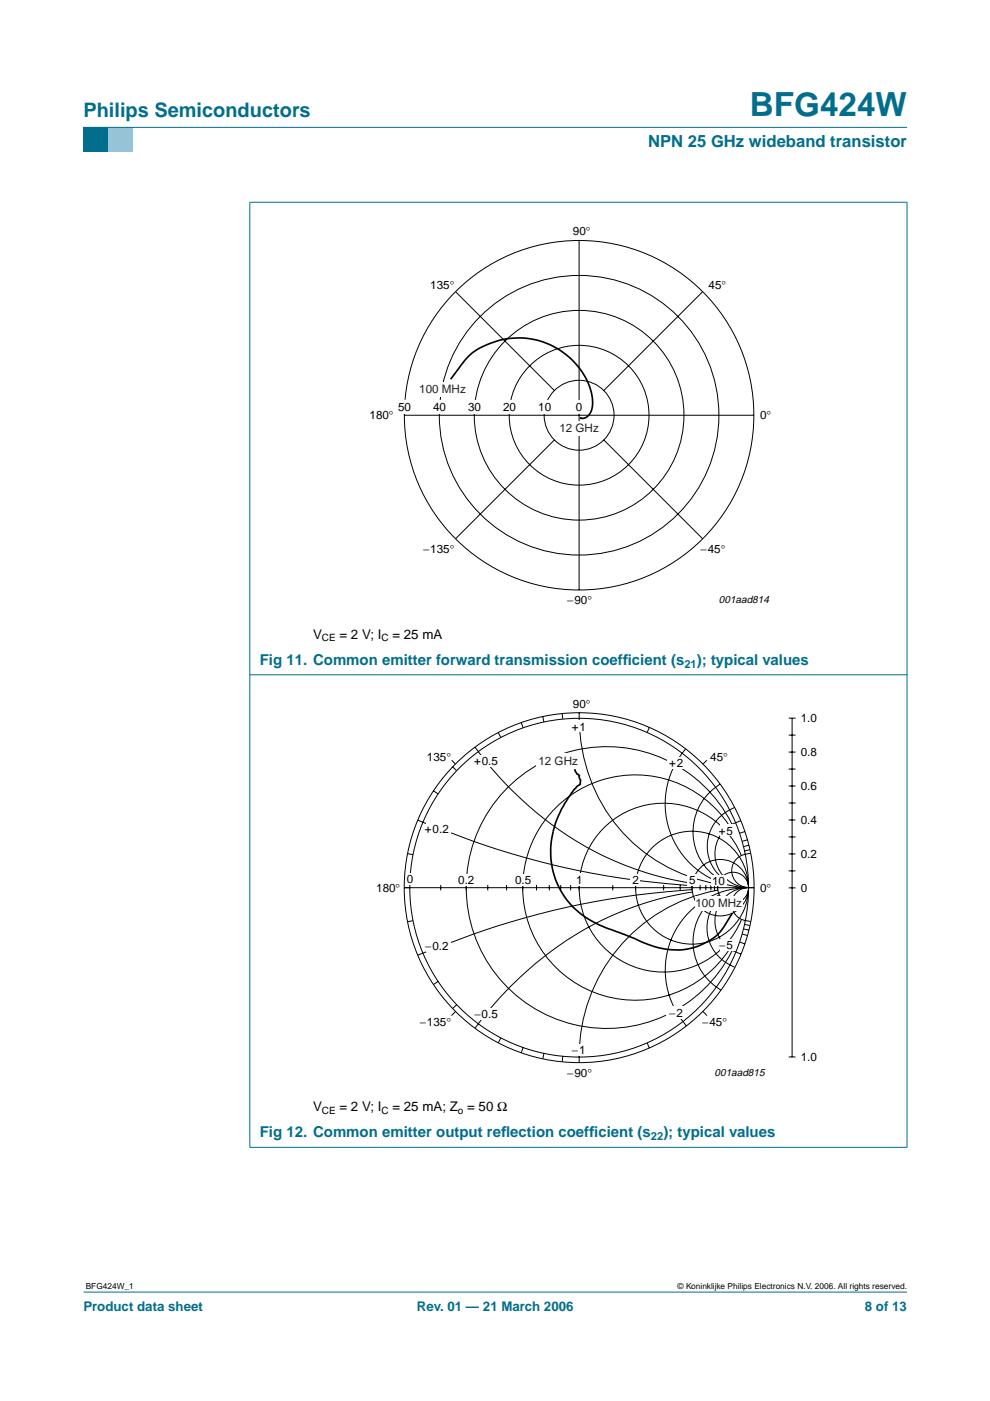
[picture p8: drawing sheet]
<svg xmlns="http://www.w3.org/2000/svg" width="210mm" height="297mm" viewBox="0 0 210 297" stroke-linecap="round" stroke-linejoin="round" font-family="sans-serif">
<path d="M17.7 273.9h174.6z" fill="#006e8c" stroke="#006e8c" stroke-width=".21"/>
<path d="M17.7 27h5.3v5.3h-5.3z" fill-rule="evenodd" fill="#006e8c"/>
<path d="M23 27h5.3v5.3h-5.3z" fill-rule="evenodd" fill="#96c4d6"/>
<g fill="#006e8c" stroke="#006e8c" stroke-width=".21">
<path d="M17.7 27h174.6z"/>
<path d="M53 42.9v200.3z"/>
<path d="M192.3 42.9v200.3z"/>
<path d="M52.9 42.9h139.5z"/>
<path d="M52.9 143.1h139.5z"/>
<path d="M52.9 243.3h139.5z"/>
</g>
<g fill="none" stroke="#000" stroke-width=".21">
<path d="M122.8 51v74.1M96.6 61.9l21 20.9M148.9 61.9l-20.8 20.9M85.7 88h74.1M117.5 93.3l-20.9 20.9M128 93.3l21 20.9"/>
<circle cx="122.8" cy="88" r="37.1"/>
<circle cx="122.8" cy="88" r="7.4"/>
<circle cx="122.8" cy="88" r="14.8"/>
<circle cx="122.8" cy="88" r="22.2"/>
<circle cx="122.8" cy="88" r="29.6"/>
</g>
<g fill="#fff" stroke="#fff" stroke-width=".21">
<path d="M120.6 84.9h4v2.7h-4z"/>
<path d="M83.7 84.9h4.1v2.7h-4.1z"/>
<path d="M91 84.9h4.2v2.7h-4.2z"/>
<path d="M98.5 84.9h4.2v2.7h-4.2z"/>
<path d="M105.9 84.9h4.2v2.7h-4.2z"/>
<path d="M113.3 84.9h4.1v2.7h-4.1z"/>
</g>
<g fill="#fff">
<path d="M119.2 89.2h8v3.1h-8z"/>
<path d="M89.1 80.9h9.7v3.2h-9.7z"/>
</g>
<path d="M95.5 80.4l1.1-1.4a15.2 15.2 0 0 1 14.3-7.3 15.9 15.9 0 0 1 14.7 12.4 4.2 4.2 0 0 1-1.1 4.2l-.7 .4-.8-.1" fill="none" stroke="#000" stroke-width=".35"/>
<g fill="none" stroke="#000" stroke-width=".21">
<path d="M100.7 158.4l.7 1M101.4 159.4l2.4 2.9 3.5 4 3.4 3.3 3.6 3.2a67.1 67.1 0 0 0 32.4 14.5M105.7 155.3l.5 1M110.5 153.2l.4 1.1M115.1 151.9l.2 1.2M119.2 151.3l.1 1.1M122.8 151.1a35.3 35.3 0 0 0 23 34.6l4.3 1.3 2.3 .5M137.7 154.2l-.5 1.1M145.4 158.8a17.8 17.8 0 0 0-2.8 18.9 17.8 17.8 0 0 0 16.1 10.5M88.6 173.9l15.6 5.8 7.2 2.2 6.6 1.7 6.4 1.3 7.4 1.3 6.2 .8 8.7 .8M91.9 167.7l1 .6M96 162.6l.8 .8"/>
<path d="M152.7 166.2a11.8 11.8 0 0 0-.1 20.2M154.7 175.1a23.9 23.9 0 0 0-35.7-4.9 23.9 23.9 0 0 0 .1 36 23.9 23.9 0 0 0 35.6-5.1M155.2 174.8a29.8 29.8 0 0 0-44.7-10.3 29.8 29.8 0 0 0-1.7 45.9 29.8 29.8 0 0 0 45.3-6.9l1.2-2M155.8 171.2a8.7 8.7 0 0 0-2.8 14.9M157.1 174a7.2 7.2 0 0 0-5.5 7.8 7.2 7.2 0 0 0 7 6.4M157.9 176.3l-1.1 .4M158.5 178.1l-1.1 .3M158.8 179.2l-1.2 .3M85.7 188.2h74.2M86.4 181l1.1 .2M87.5 195.2l-1.1 .2M93.4 187.6v1.2"/>
<path d="M98.9 187.6v1.2M103.4 187.6v1.2M107.4 187.6v1.2M110.8 187.6v1.2M113.8 187.6v1.2M116.5 187.6v1.2M118.9 187.6v1.2M121 187.6v1.2M122.8 187.6v1.2M129.9 187.6v1.2M134.8 187.6v1.2M140.7 187.6v1.2"/>
<path d="M144.2 187.6v1.2M146.7 188.6l-8.7 .8-6.2 .8-7.4 1.3-6.4 1.4-6.6 1.7-7.2 2.1-15.6 5.8M146.7 187.6v1.2M146.7 189.1l-4.3 .8-3.8 1-4 1.3-3.8 1.5a73.4 73.4 0 0 0-30.1 24.3M148.4 187.6v1.2M149.7 187.6v1.2M150.7 187.6v1.2M151.5 187.6v1.2M152.2 187.6l-.1 1.1a35.9 35.9 0 0 0-29.3 36.6M152.5 189.7a11.8 11.8 0 0 0 .3 20.2M152.8 190.2a8.8 8.8 0 0 0 3 14.9M156.9 199.7l1 .4"/>
<path d="M157.2 181.4a17.9 17.9 0 0 0-27.4-7.4 17.9 17.9 0 0 0 0 28.4 17.9 17.9 0 0 0 27.4-7.4M157.4 198l1.1 .4M157.7 197l1.1 .2M157.9 196l1.1 .2M158.3 188.2a17.6 17.6 0 0 0-15.8 10.5 17.6 17.6 0 0 0 3 18.8M158.5 188.2a7.1 7.1 0 0 0-6.9 6.4 7.1 7.1 0 0 0 5.5 7.7M158.5 188.2a3.5 3.5 0 0 0-3.3 3.3 3.5 3.5 0 0 0 2.9 3.7l1.1 .2M159 180.1l-1.1 .3M159.1 180.9a4 4 0 0 0-3.8 2.7 3.6 3.6 0 0 0 3.3 4.6M92.9 208.1l-1 .6M96.8 213l-.8 .8M106.2 220.1l-.5 1"/>
<path d="M110.9 222.1l-.4 1.1M115.3 223.4l-.2 1.1M119.3 224l-.1 1.1M137.2 221.1l.5 1.1"/>
<circle cx="122.8" cy="188.2" r="37.1"/>
<circle cx="122.8" cy="188.2" r="35.9"/>
<circle cx="146.7" cy="188.2" r="12"/>
<circle cx="152.7" cy="188.2" r="6"/>
<circle cx="155.4" cy="188.2" r="3.3"/>
</g>
<g fill="#fff">
<path d="M145.7 185.4h2.1v2.4h-2.1z"/>
<path d="M108.8 185.4h4.2v2.4h-4.2z"/>
<path d="M96.7 185.4h4.2v2.4h-4.2z"/>
<path d="M90.3 174.4h5.2v2.5h-5.2z"/>
<path d="M86.1 185.1h1.7v2.5h-1.7z"/>
<path d="M141.4 160.5h3.8v2.5h-3.8z"/>
<path d="M152.6 174.8h3.2v2.5h-3.2z"/>
<path d="M152.6 199.1h3.2v2.6h-3.2z"/>
<path d="M141.3 213.4h3.9v2.6h-3.9z"/>
<path d="M90.3 199.2h5.2v2.6h-5.2z"/>
<path d="M101 160h5v2.5h-5z"/>
<path d="M101 213.8h5v2.5h-5z"/>
<path d="M120.6 152.7h4v2.6h-4z"/>
<path d="M120.6 221.3h4v2.5h-4z"/>
<path d="M133.7 185.4h2.1v2.4h-2.1z"/>
<path d="M121.4 185.1h2.8v2.7h-2.8z"/>
<path d="M150.8 185.5h3.2v2.3h-3.2z"/>
</g>
<g fill="none" stroke="#000" stroke-width=".21">
<path d="M167.2 155.9h1.5M167.2 159.5h1.5M167.2 152.3h1.5M167.9 152.3v71.8M95.8 161.2l.8 .8M149.9 161.2l-.9 .8M167.2 163.1h1.5M167.2 166.7h1.5M167.2 173.9h1.5M167.2 177.4h1.5M167.2 170.3h1.5M167.2 181h1.5"/>
<path d="M167.2 184.6h1.5M167.2 188.2h1.5M96.6 214.5l-.9 .8M149 214.4l.9 .9M167.2 224.1h1.5"/>
</g>
<g fill="#fff">
<path d="M113.8 159.7h7.9v3.2h-7.9z"/>
<path d="M147.3 190.1h10.2v3.1h-10.2z"/>
</g>
<path d="M121.9 163.1l.4 .9 .5 .4v.3l.3 .7v.4a.61 .61 0 0 1-.6 .8l-.8 .8-1.1 1.6-1.5 2.5-.7 1.4a19.2 19.2 0 0 0-1.6 8.5 17.1 17.1 0 0 0 11.8 15.4l3.8 1.3 3.4 1.5a16.6 16.6 0 0 0 11.8 1.2 10.5 10.5 0 0 0 5.9-4.3l1.8-2.9" fill="none" stroke="#000" stroke-width=".35"/>
<text font-size="7.1" fill="#006e8c" x="159" y="24.7">BFG424W</text>
<text font-size="4.2" fill="#006e8c" x="17.7" y="24.9">Philips Semiconductors</text>
<text font-size="3.5" fill="#006e8c" x="137.4" y="31.1">NPN 25 GHz wideband transistor</text>
<g font-size="3.2" fill="#006e8c">
<text x="55.1" y="141">Fig 11. Common emitter forward transmission coeff</text>
<text x="132.1" y="141">icient (s</text>
<text x="147.8" y="141">); typical values</text>
<text x="55.1" y="241.1">Fig 12. Common emitter output ref</text>
<text x="106.2" y="241.1">lection coeff</text>
<text x="124.9" y="241.1">icient (s</text>
<text x="140.6" y="241.1">); typical values</text>
</g>
<g font-size="2.8">
<text x="66.4" y="135.4">V</text>
<text x="72" y="135.4">= 2 V; I</text>
<text x="83.2" y="135.4">= 25 mA</text>
<text x="66.4" y="235.6">V</text>
<text x="72" y="235.6">= 2 V; I</text>
<text x="83.2" y="235.6">= 25 mA; Z = 50 Ω</text>
</g>
<g font-size="2.8" fill="#006e8c">
<text x="17.7" y="278">Product data sheet</text>
<text x="88.4" y="278">Rev. 01 — 21 March 2006</text>
<text x="183.4" y="278">8 of 13</text>
</g>
<g font-size="2.5">
<text x="121.5" y="49.9">90°</text>
<text x="91.2" y="61.2">135°</text>
<text x="150.2" y="61.2">45°</text>
<text x="78.4" y="88.9">180°</text>
<text x="84.4" y="87.2">50</text>
<text x="91.8" y="87.2">40</text>
<text x="99.3" y="87.2">30</text>
<text x="106.7" y="87.2">20</text>
<text x="114.1" y="87.2">10</text>
<text x="122.1" y="87.2">0</text>
<text x="161.2" y="88.9">0°</text>
<text x="89.7" y="117.3">−135°</text>
<text x="148.5" y="117.3">−45°</text>
<text x="120.3" y="128.1">−90°</text>
<text x="121.2" y="154.9">+1</text>
<text x="121.5" y="150">90°</text>
<text x="169.8" y="153.1">1.0</text>
<text x="90.5" y="161.4">135°</text>
<text x="150.6" y="161.4">45°</text>
<text x="169.8" y="160.3">0.8</text>
<text x="100.5" y="162.1">+0.5</text>
<text x="141.9" y="162.7">+2</text>
<text x="169.8" y="167.5">0.6</text>
<text x="90.1" y="176.5">+0.2</text>
<text x="152.4" y="176.9">+5</text>
<text x="169.8" y="174.7">0.4</text>
<text x="169.8" y="181.9">0.2</text>
<text x="79.8" y="189.2">180°</text>
<text x="86.3" y="187.2">0</text>
<text x="97.2" y="187.4">0.2</text>
<text x="109.2" y="187.4">0.5</text>
<text x="122.2" y="187.4">1</text>
<text x="134.1" y="187.4">2</text>
<text x="146.1" y="187.5">5</text>
<text x="151" y="187.6">10</text>
<text x="161.2" y="189.1">0°</text>
<text x="169.8" y="189.1">0</text>
<text x="90.1" y="201.4">−0.2</text>
<text x="152.5" y="201.3">−5</text>
<text x="100.6" y="215.9">−0.5</text>
<text x="141.9" y="215.6">−2</text>
<text x="89" y="217.5">−135°</text>
<text x="148.9" y="217.5">−45°</text>
<text x="121.3" y="223.4">−1</text>
<text x="169.8" y="224.9">1.0</text>
<text x="120.3" y="228.3">−90°</text>
</g>
<g font-size="2.5" fill="#231f20">
<text x="88.9" y="83.3">100 MHz</text>
<text x="118.6" y="91.7">12 GHz</text>
<text x="114.2" y="162.1">12 GHz</text>
<text x="147.5" y="192.3">100 MHz</text>
</g>
<g font-size="2.4" fill="#006e8c">
<text x="145.1" y="141.5">21</text>
<text x="138" y="241.7">22</text>
</g>
<g font-size="2.2">
<text x="152.4" y="127.9">001aad814</text>
<text x="151.5" y="228.1">001aad815</text>
</g>
<g font-size="2.1">
<text x="68.3" y="135.9">CE</text>
<text x="80.9" y="135.9">C</text>
<text x="68.3" y="236.1">CE</text>
<text x="80.9" y="236.1">C</text>
<text x="97.1" y="236.1">o</text>
</g>
<g font-size="1.8">
<text x="18.2" y="273.4">BFG424W_1</text>
<text x="143.7" y="273.4">© Koninklijke Philips Electronics N.V. 2006. All rights reserved.</text>
</g>
</svg>
